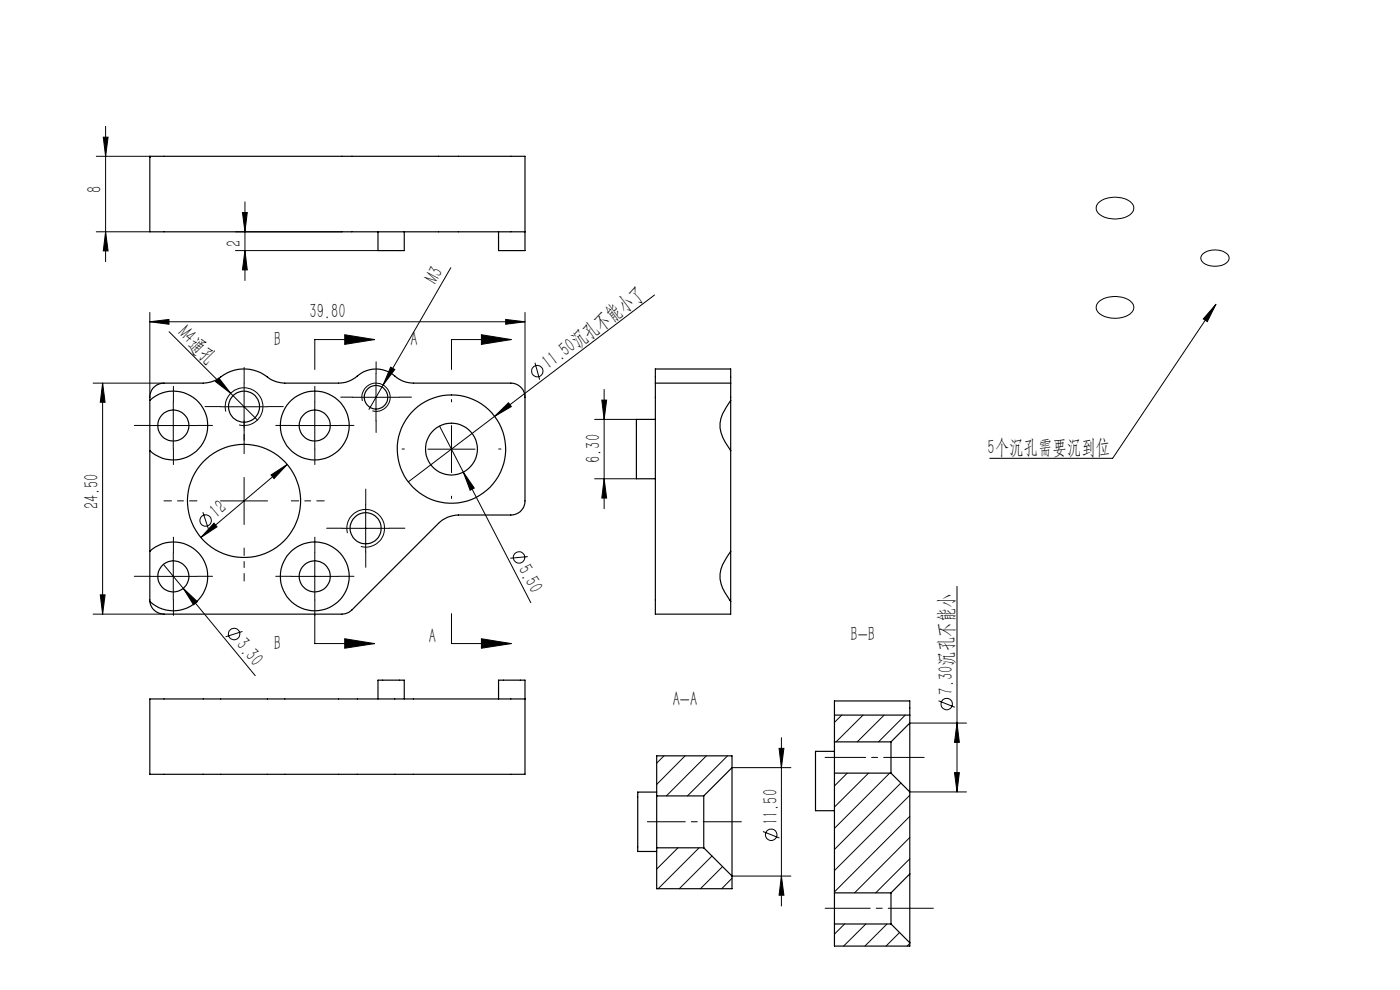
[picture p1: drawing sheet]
<svg xmlns="http://www.w3.org/2000/svg" width="297mm" height="210mm" viewBox="0 0 297 210" stroke-linecap="round" stroke-linejoin="round" font-family="sans-serif">
<g fill="none" stroke="#000" stroke-width=".21">
<path d="M20.4 33.2h11.4M21.9 29.1h1l-.5 4.1zM22.4 26.8v28.7M20.4 49.2h11.4M22.4 49.2l.5 4h-1zM50 49.2h22.5M50 53.2h30.2M51.4 45.1h1.1l-.5 4.1zM52 42.8v16.7M52 53.2l.5 4h-1.1zM95.6 56.8l-17.3 30M233 43a5.7 5.7 0 0 1 7.2 .2 1.73 1.73 0 0 1-1.1 2.7 5.8 5.8 0 0 1-6.2-.8l-.3-.5v-.6z"/>
<path d="M255.2 53.9a4.2 4.2 0 0 1 5.4 .3 1.62 1.62 0 0 1-1.5 2.1 3.8 3.8 0 0 1-4.2-1.1 1.13 1.13 0 0 1 .3-1.3zM31.8 68.3l4-.5v1zM31.8 66.3v18M31.8 68.3h79.6M35.9 70.4l18.7 18.7M73.1 71l6.4 1-6.4 1.1zM79.5 72h-12.7v6.4M79.8 79.3v10M82.9 77.9l.8 .5-2.4 3.3zM102.1 71l6.4 1-6.4 1.1zM107.3 67.8l4.1 .5-4.1 .5zM108.5 72h-12.7v6.4"/>
<path d="M111.4 66.3v18M113.5 76.9l1 3.6M138.9 62.6l-52.3 39.6M233 64.1a5.7 5.7 0 0 1 7.2 .1 1.73 1.73 0 0 1-1.1 2.7 5.7 5.7 0 0 1-6.2-.7l-.3-.5v-.7zM258 64.5l-1.9 3.7-.8-.5zM258 64.5l-22 32.7h-26M19.8 81.3h15M21.8 81.3v49M21.8 81.3l.5 4h-1zM31.8 90.3h10M36.8 85.3v10M45.7 80.9l.7-.7 2.5 3.2z"/>
<path d="M46.8 86.3h10M47.9 87.3a4 4 0 0 1 3.5-5 4 4 0 0 1 4.4 4.3 4 4 0 0 1-5.1 3.5M51.8 81.3v10M60.9 98.5l-18.3 15.5M61.8 90.3h10M66.8 85.3v10M74.8 84.3h10M76.9 85a2.99 2.99 0 0 1 2.6-3.7 2.99 2.99 0 0 1 3.2 3.2 2.99 2.99 0 0 1-3.7 2.7M90.8 95.3h10M93.2 90.4l5.1 9.7M95.8 90.3v10M104.9 88.3l3-2.9 .6 .8z"/>
<path d="M126.2 89h8.8M127.7 84.9h1l-.5 4.1zM128.2 82.6v25.3M34.7 119.7l4.2 5.1M36.8 117.3v10M43 108.6l1.2 3.6M45.4 111l.6 .8-3.4 2.2zM46.8 106.2h10M51.8 101.3v10M57.5 100.7l3.4-2.2-2.8 3zM66.8 117.3v10M72.6 112.1h10"/>
<path d="M73.7 113.1a4 4 0 0 1 3.5-5 4 4 0 0 1 4.3 4.3 4 4 0 0 1-4.9 3.5M77.6 107.1v10M98.3 100.1l2.3 3.4-.9 .5zM98.3 100.1l14.3 27.7M112 118.1l-3.7 .3M126.2 101.6h8.8M128.2 101.6l.5 4h-1zM19.8 130.3h15M21.3 126.2h1l-.5 4.1zM31.8 122.3h10M38.9 124.8l3 2.8-.8 .7zM38.9 124.8l15.3 18.5"/>
<path d="M51.4 133.9l-3.5 1.2M61.8 122.3h10M66.8 130.2v6.3h12.7M73.1 135.5l6.4 1-6.4 1zM95.8 130.2v6.3h12.7M102.1 135.5l6.4 1-6.4 1zM203 124.4v43.6M165.3 158.7h1l-.5 4.1zM165.8 156.5v35.7M178.6 151.7l-1.6 1.5M183.1 151.7l-5.7 5.7M187.6 151.7l-5.7 5.7"/>
<path d="M192.1 151.7l-5.7 5.7M193 153.4h12M199.1 148.7l3.5 1.3M203 153.4l.5 4.1h-1zM139.3 179.8v.1M140.9 160.3l-1.6 1.6M143.8 179.8l-4.5 4.6M145.3 160.3l-6 6.1M148.3 179.8l-8.7 8.7M149.9 160.3l-8.5 8.5M154.3 160.3l-8.5 8.5M155.3 162.8h12.5"/>
<path d="M161.9 176.4l3.4 1.4M179.7 164l-2.7 2.7M184.3 164l-7.3 7.2M188.7 164l-11.7 11.7M191.1 166.1l-14.1 14.1M193 168.7l-16 16M193 173.2l-16 16M193 177.7l-11.7 11.7M193 168h12M202.5 163.9h1l-.5 4.1zM151.1 181.6l-7 6.9M153.3 183.8l-4.7 4.7"/>
<path d="M155.3 186.3l-2.2 2.2M155.3 185.8h12.5M165.8 185.8l.5 4.1h-1zM179.2 196l-2.2 2.1M183.7 196l-4.7 4.7M188.2 196l-4.7 4.7M190.9 197.8l-2.9 2.9M193 182.2l-7.2 7.2M193 200.1l-.6 .6"/>
<circle cx="114" cy="78.7" r="1.22"/>
<circle cx="43.6" cy="110.4" r="1.22"/>
<circle cx="110.1" cy="118.2" r="1.22"/>
<circle cx="49.7" cy="134.5" r="1.22"/>
<circle cx="200.8" cy="149.3" r="1.22"/>
<circle cx="163.6" cy="177.1" r="1.21"/>
</g>
<path d="M157.3 174.3h-20" fill="none" stroke="#000" stroke-width=".21" stroke-dasharray="30.5 1.3 1.3 1.3" stroke-dashoffset="22.4"/>
<path d="M198 192.7h-23" fill="none" stroke="#000" stroke-width=".21" stroke-dasharray="30.5 1.3 1.3 1.3" stroke-dashoffset="20.9"/>
<path d="M196.1 160.7h-21.1" fill="none" stroke="#000" stroke-width=".21" stroke-dasharray="30.5 1.3 1.3 1.3" stroke-dashoffset="21.9"/>
<g fill="none" stroke="#000" stroke-width=".21" stroke-dasharray="30.5 1.3 1.3 1.3">
<path d="M79.8 79.2v-2.5M31.8 90.2h-3.3M36.8 85.2v-3.3M36.8 95.2v3.3M41.8 90.2h3.3M46.8 86.2h-3.3M51.8 81.2v-3.3M51.8 91.2v3.3M56.8 86.2h3.3M61.8 90.2h-3.3M66.8 85.2v-3.3M66.8 95.2v3.3"/>
<path d="M71.8 90.2h3.3M74.8 84.2h-2.5M79.8 89.2v2.5M84.8 84.2h2.5M85.8 95.2h-.5M95.8 85.2v-.5M105.8 95.2h.5M36.8 117.2v-3.3M66.8 117.2v-3.3M72.6 112h-3.3M77.6 107v-3.3M77.6 117v3.3"/>
<path d="M82.6 112h3.3M95.8 105.2v.5M31.8 122.2h-3.3M36.8 127.2v3.3M41.8 122.2h3.3M61.8 122.2h-3.3M66.8 127.2v3.3M71.8 122.2h3.3"/>
</g>
<path d="M51.8 96.2v-7M41.8 106.2h-7M51.8 116.2v7M61.8 106.2h7" fill="none" stroke="#000" stroke-width=".21" stroke-dasharray="30.5 1.3 1.3 1.3" stroke-dashoffset="28.9"/>
<g fill="#000">
<path d="M258 64.5l-1.9 3.7-.8-.5zM45.7 80.9l.7-.7 2.5 3.2zM82.9 77.9l.8 .5-2.4 3.3zM104.9 88.3l3-2.9 .6 .8zM98.3 100.1l2.3 3.4-.9 .5zM38.9 124.8l3 2.8-.8 .7z"/>
<path d="M22.4 49.2l.5 4h-1zM21.9 29.1h1l-.5 4.1zM52 53.2l.5 4h-1.1zM51.4 45.1h1.1l-.5 4.1z"/>
<path d="M31.8 68.3l4-.5v1zM107.3 67.8l4.1 .5-4.1 .5z"/>
<path d="M73.1 71l6.4 1-6.4 1.1zM73.1 135.5l6.4 1-6.4 1z"/>
<path d="M102.1 71l6.4 1-6.4 1.1zM102.1 135.5l6.4 1-6.4 1z"/>
<path d="M21.8 81.3l.5 4h-1zM21.3 126.2h1l-.5 4.1zM127.7 84.9h1l-.5 4.1zM128.2 101.6l.5 4h-1zM165.3 158.7h1l-.5 4.1zM165.8 185.8l.5 4.1h-1zM203 153.4l.5 4.1h-1zM202.5 163.9h1l-.5 4.1z"/>
<path d="M57.5 100.7l.6 .8 2.8-3zM45.4 111l-2.8 3 3.4-2.2z"/>
</g>
<g fill="none" stroke="#000" stroke-width=".25">
<path d="M80.2 49.2v4h5.6v-4M105.8 49.2v4h5.6v-20h-79.6v16h79.6M31.8 84.9a7.3 7.3 0 0 1 10.2 .3 7.3 7.3 0 0 1 0 10.2 7.3 7.3 0 0 1-10.2 .2M31.8 84.9v10.7M31.8 84.9a3 3 0 0 1 3-3.6h8.3a6.8 6.8 0 0 0 4.4-1.8 8.3 8.3 0 0 1 10 1l1.4 .6 1.5 .2h11.4a6.6 6.6 0 0 0 4.6-2 6.1 6.1 0 0 1 7.8 .8l1.9 1 1.6 .2h20.7a2.99 2.99 0 0 1 3 3v21.9a2.99 2.99 0 0 1-3 3h-11.1a6 6 0 0 0-4.3 1.8l-18.4 18.4a3.3 3.3 0 0 1-2.1 .9h-37.7a3 3 0 0 1-3-2.7M31.8 95.6v21.3M139 81.3v49h16v-2.7M139 81.3v-3h16v3M139 89h-4v12.6h4M139 81.3h16M155 81.3v3.6M155 84.9a9.6 9.6 0 0 0-2.2 4.9 6.9 6.9 0 0 0 1 4l1.2 1.8"/>
<path d="M155 84.9v10.7M155 95.6v21.3M31.8 116.9a7.3 7.3 0 0 1 10.2 .3 7.3 7.3 0 0 1 0 10.2 7.3 7.3 0 0 1-10.2 .2M31.8 116.9v10.7M155 116.9a9.6 9.6 0 0 0-2.2 4.9 8.7 8.7 0 0 0 2.2 5.8M155 116.9v10.7M80.2 148.3v-4h5.6v4M105.8 148.3v-4h5.6v19.9h-79.6v-15.9h79.6M177 157.4v6.6M177 151.7v-3h16v3M177 159.4h-4v12.6h4M177 157.4h12"/>
<path d="M177 151.7v5.7M177 151.7h16M189 157.4v6.6M193 153.4v14.6M193 151.7v1.7M193 153.4l-4 4M139.3 168.8v11M139.3 168h-4v12.6h4M139.3 168.8h10M139.3 179.8h10M139.3 179.8v8.7h16v-2.7M149.3 168.8v11"/>
<path d="M149.3 179.8l6 6M155.3 162.8v23M155.3 162.8v-2.5h-16v8.5M155.3 162.8l-6 6M177 164h12M177 164v25.4M189 164l4 4M193 168v17.4M177 189.4v6.6M177 196v4.7h16v-.7M177 189.4h12M177 196h12"/>
<path d="M189 189.4v6.6M189 196l4 4M193 185.4v14.6M193 185.4l-4 4"/>
<circle cx="36.8" cy="90.3" r="3.3"/>
<circle cx="51.8" cy="86.3" r="3.3"/>
<circle cx="66.8" cy="90.3" r="3.3"/>
<circle cx="66.8" cy="90.3" r="7.3"/>
<circle cx="79.8" cy="84.3" r="2.5"/>
<circle cx="95.8" cy="95.3" r="11.5"/>
<circle cx="95.8" cy="95.3" r="5.5"/>
<circle cx="51.8" cy="106.3" r="12"/>
<circle cx="77.6" cy="112.1" r="3.3"/>
<circle cx="36.8" cy="122.3" r="3.3"/>
<circle cx="66.8" cy="122.3" r="3.3"/>
<circle cx="66.8" cy="122.3" r="7.3"/>
</g>
<g font-size="4.4">
<text x="21.6" y="40.9" transform="rotate(-90 21.6 40.9)">8</text>
<text x="51.1" y="52.3" transform="rotate(-90 51.1 52.3)">2</text>
<text x="92.5" y="60.4" transform="rotate(-60 92.5 60.4)">M3</text>
<text x="37.6" y="70.8" transform="rotate(45 37.6 70.8)">M4通孔</text>
<text x="65.7" y="67.4">39.80</text>
<text x="58.1" y="73.4">B</text>
<text x="87.1" y="73.4">A</text>
<text x="116.4" y="78.5" transform="rotate(-37 116.4 78.5)">11.50沉孔不能小了</text>
<text x="127.3" y="98.2" transform="rotate(-90 127.3 98.2)">6.30</text>
<text x="209.5" y="96.3">5个沉孔需要沉到位</text>
<text x="20.9" y="108.1" transform="rotate(-90 20.9 108.1)">24.50</text>
<text x="46" y="110.1" transform="rotate(-40 46 110.1)">12</text>
<text x="109.9" y="120.6" transform="rotate(63 109.9 120.6)">5.50</text>
<text x="49.9" y="136.9" transform="rotate(50 49.9 136.9)">3.30</text>
<text x="58.1" y="137.9">B</text>
<text x="91" y="136.4">A</text>
<text x="180.4" y="136">B-B</text>
<text x="142.7" y="149.8">A-A</text>
<text x="202.2" y="147.3" transform="rotate(-90 202.2 147.3)">7.30沉孔不能小</text>
<text x="164.9" y="175.1" transform="rotate(-90 164.9 175.1)">11.50</text>
</g>
</svg>
